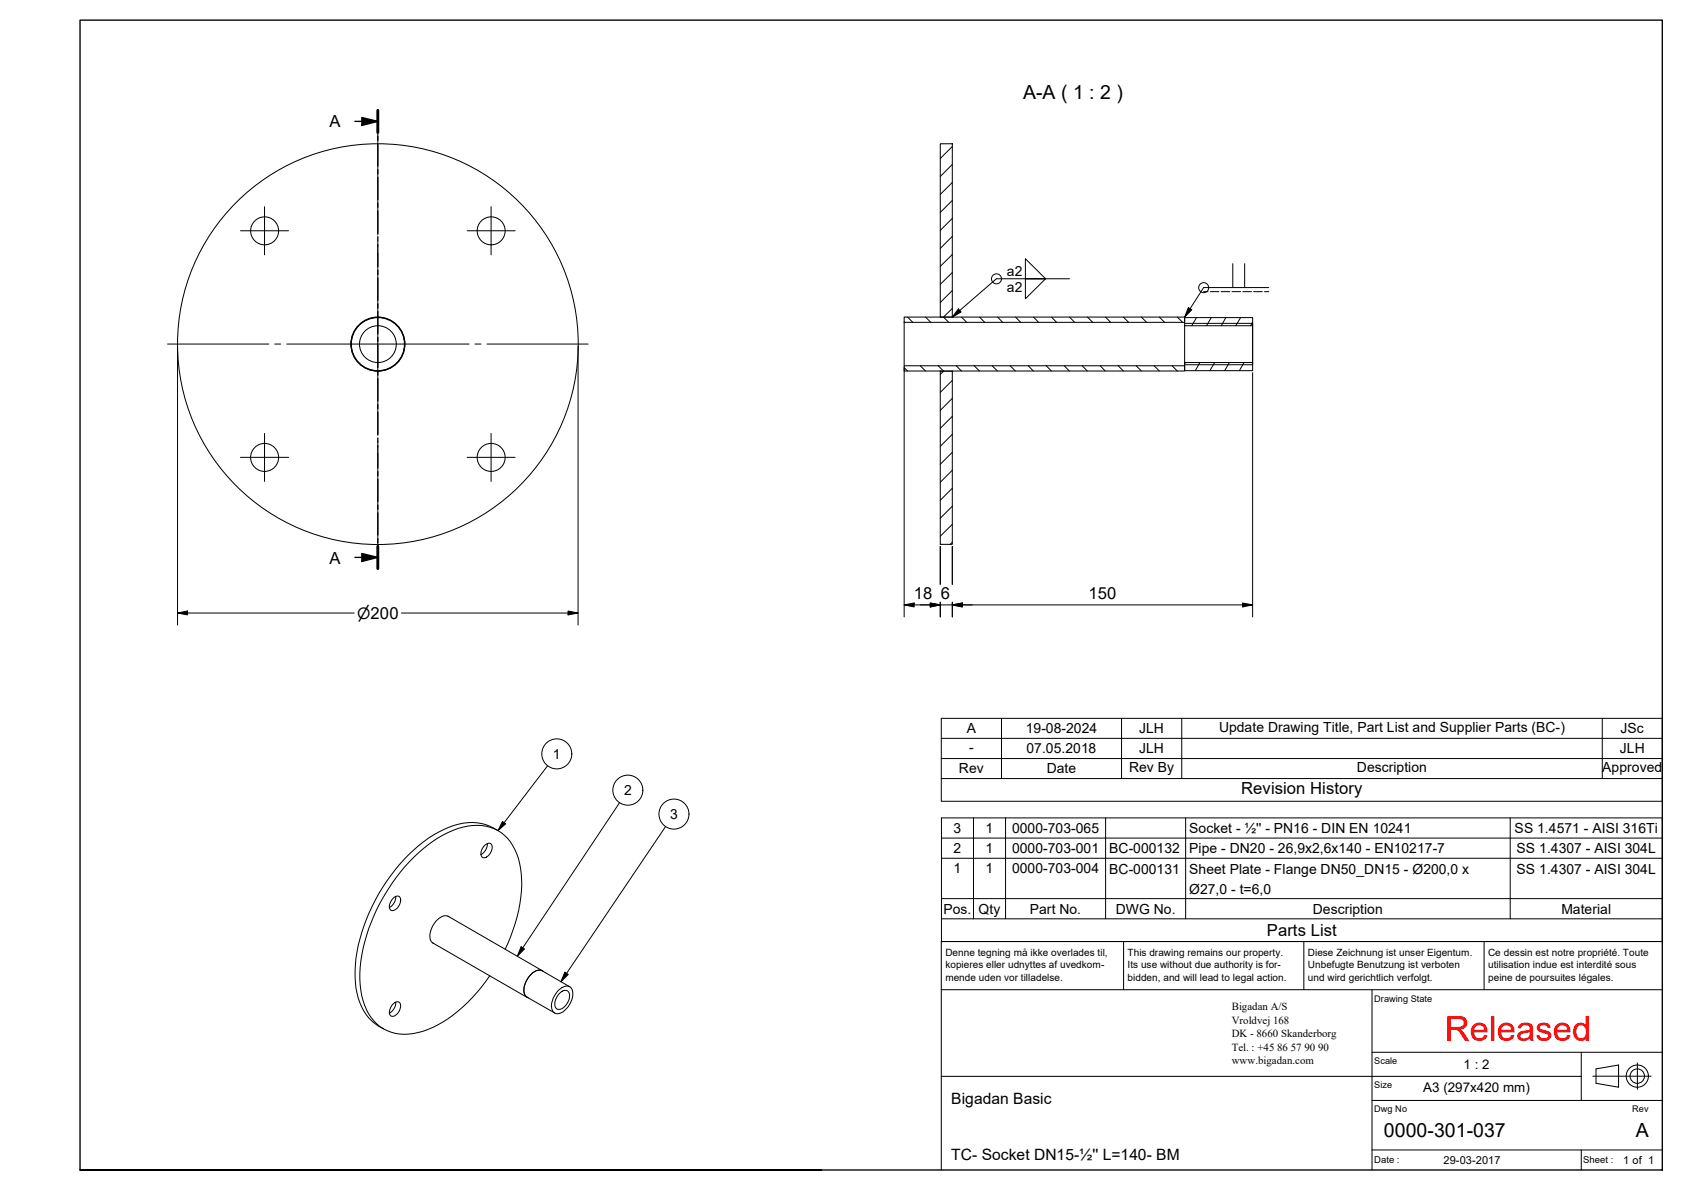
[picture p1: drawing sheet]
<svg xmlns="http://www.w3.org/2000/svg" width="420mm" height="297mm" viewBox="0 0 420 297" stroke-linecap="round" stroke-linejoin="round" font-family="sans-serif">
<!-- layer: Hatch -->
<g fill="none" stroke="#000" stroke-width=".25">
<path d="M237.7 36.6l-3 3M237.7 59l-3 3M237.7 54.5l-3 3M237.7 50l-3 3M237.7 45.5l-3 3M237.7 41l-3 3.1M226.6 79.1l1.3 1.4M231.1 79.1l1.3 1.4M237.7 77l-2.2 2.1 1.4 1.4M237.7 72.5l-3 3M237.7 68l-3 3M237.7 63.5l-3 3"/>
<path d="M240 79.1l1.3 1.4M244.6 79.1l1.2 1.4M249 79.1l1.3 1.4M253.5 79.1l1.3 1.4M258 79.1l1.3 1.4M262.5 79.1l1.3 1.4M267 79.1l1.3 1.4M271.5 79.1l1.3 1.4M276 79.1l1.3 1.4M280.5 79.1l1.3 1.4M284.9 79.1l1.4 1.4M289.4 79.1l1.3 1.4"/>
<path d="M293.9 79.1l1.3 1.4M298.7 79.3l-1.2 2M302.4 79.3l-1.2 2M306 79.3l-1.1 2M309.7 79.3l-1.2 2M225.7 91.8l.9 .8M229.7 91.3l1.4 1.3M234.2 91.3l1.3 1.3M235.5 92.7l-.8 .8M237.7 99.4l-3 3M237.7 94.9l-3 3M238.7 91.3l1.3 1.3"/>
<path d="M243.2 91.3l1.3 1.3M247.7 91.3l1.3 1.3M252.2 91.3l1.3 1.3M256.7 91.3l1.3 1.3M261.2 91.3l1.3 1.3M265.7 91.3l1.3 1.3M270.2 91.3l1.2 1.3M274.7 91.3l1.2 1.3M279.1 91.3l1.4 1.3M283.6 91.3l1.3 1.3M288.1 91.3l1.3 1.3M292.6 91.3l1.3 1.3"/>
<path d="M295.9 90.5l-.2 .3M299.6 90.5l-1.2 2M303.2 90.5l-1.2 2M306.9 90.5l-1.2 2M310.6 90.5l-1.2 2M312.7 80.4l-.5 .9M237.7 117.4l-3 3M237.7 112.9l-3 3M237.7 108.4l-3 3M237.7 103.9l-3 3M237.7 135.4l-.5 .5M237.7 130.9l-3 2.9"/>
<path d="M237.7 126.4l-3 3M237.7 121.9l-3 3"/>
</g>
<!-- layer: Visible -->
<g fill="none" stroke="#000" stroke-width=".25">
<path d="M234.7 35.9h3v43.2h-3zM225.7 79.1h70v1.4h-70zM234.7 79.1h.1M237.7 79.1h.1M295.7 79.3h17v2h-17zM225.7 91.3h70v1.3h-70zM225.7 80.5v10.8M234.7 92.7h3v43.2h-3zM234.7 92.6v.1M237.7 92.6v.1M295.7 90.5h17v2h-17zM295.7 81.3v9.2"/>
<path d="M312.7 80.7v10.3M121 211l.3-.2a.92 .92 0 0 1 1.2-.2 .92 .92 0 0 1 .4 1.2 2.48 2.48 0 0 1-2.3 2.3 1.86 1.86 0 0 1 .1-2.7zM121.7 210.6a3.1 3.1 0 0 1-1.6 2.7M124.3 207.3a13 13 0 0 0-13.6-.2 39.7 39.7 0 0 0-17 17.6 37.1 37.1 0 0 0-4.8 21.9 12.8 12.8 0 0 0 6.9 10.2M98.2 224.1a1 1 0 0 1 1.4-.4 1 1 0 0 1 .4 1.4 2.3 2.3 0 0 1-2.3 2.1 1.91 1.91 0 0 1 .2-2.7zM98.8 223.8a3.1 3.1 0 0 1-1.6 2.7M107.9 235.3l23.7 13.6M111.8 228.7l23.6 13.6M112.1 228.8a2.61 2.61 0 0 0-3.3 1.1 4.8 4.8 0 0 0-1.1 5.2l.6 .4M126.1 236.9a35.9 35.9 0 0 0 3.9-20.1 12.4 12.4 0 0 0-6.7-10 14.1 14.1 0 0 0-11.4 1 40 40 0 0 0-17 17.6 37.2 37.2 0 0 0-4.8 21.8 12.2 12.2 0 0 0 6.5 10 13.7 13.7 0 0 0 11.4-.7 37.3 37.3 0 0 0 14.3-12.9M98 250.8l.3-.3a.99 .99 0 0 1 1.4-.3 .99 .99 0 0 1 .2 1.4 2.22 2.22 0 0 1-2.3 2 2.25 2.25 0 0 1 .4-2.8zM98.8 250.1a3.2 3.2 0 0 1-1.6 2.8"/>
<path d="M135.7 242.5a2.34 2.34 0 0 0-3.2 .8 5 5 0 0 0-1.5 5.1l.9 .7M139.4 247.2a2.11 2.11 0 0 1 3.2-.5 4.6 4.6 0 0 1-1.6 5.5 1.84 1.84 0 0 1-3 .1 5.1 5.1 0 0 1 1.4-5.1zM139.6 248a1.38 1.38 0 0 1 1.4-.8 1.38 1.38 0 0 1 1.2 1 3.6 3.6 0 0 1-2.8 3.8 1.64 1.64 0 0 1-.6-2.6zM142.2 246.3l-6.8-4a2.79 2.79 0 0 0-3.3 1.4 4.8 4.8 0 0 0-1 4.7l.5 .5 6.9 3.9"/>
<circle cx="66.1" cy="57.6" r="3.5"/>
<circle cx="122.6" cy="57.6" r="3.5"/>
<circle cx="94.3" cy="85.9" r="6.6"/>
<circle cx="94.3" cy="85.9" r="4.6"/>
<circle cx="94.3" cy="85.9" r="6.7"/>
<circle cx="94.3" cy="85.9" r="6.8"/>
<circle cx="94.3" cy="85.9" r="50"/>
<circle cx="66.1" cy="114.2" r="3.5"/>
<circle cx="122.6" cy="114.2" r="3.5"/>
</g>
<!-- layer: Visible Narrow -->
<path d="M295.7 91h17M295.7 80.7h17" fill="none" stroke="#000" stroke-width=".25"/>
<!-- layer: Section Line -->
<g fill="none" stroke="#000" stroke-width=".34">
<path d="M88.6 30.3h5.7M90.3 29.3l4 1-4 1zM94.3 27.5v5.6M94.3 34v1M94.3 35.9v5.6M94.3 42.4v1M94.3 44.3v5.6M94.3 50.7v1.1M94.3 52.6v5.6M94.3 59.1v1M94.3 61v5.6M94.3 67.5v1"/>
<path d="M94.3 69.4v5.6M94.3 75.8v1.1M94.3 77.8v5.5M94.3 84.2v1M94.3 86.1v5.6M94.3 92.6v1M94.3 94.5v5.6M94.3 101v1M94.3 102.9v5.5M94.3 109.3v1.1M94.3 111.2v5.6M94.3 117.7v1"/>
<path d="M94.3 119.6v5.6M88.6 139.1h5.7M90.3 138.2l4 .9-4 1.1zM94.3 126.1v1M94.3 128v5.5M94.3 134.4v1.1M94.3 136.4v5.5"/>
</g>
<path d="M94.3 27.5v5.6M94.3 136.4v5.5" fill="none" stroke="#000" stroke-width=".72"/>
<path d="M90.3 29.3l4 1-4 1zM90.3 138.2l4 .9-4 1.1z" fill="#000"/>
<!-- layer: Symbol -->
<g fill="none" stroke="#000" stroke-width=".25">
<path d="M239.3 77.1l.6 .8-2.2 1.2zM256 64.6l5 5h-5zM256 69.6h5l-5 5zM267 69.6h-18.2l-11.1 9.5M296.7 76.8l.8 .5-1.8 1.8zM300.5 72.8h1.1M302.1 72.8h2.2M304.8 72.8h2.2M307.6 72.8h2.1M307.8 65.8v6M310.3 72.8h2.1M310.7 65.8v6"/>
<path d="M313 72.8h2.1M315.7 72.8h1M316.7 71.8h-16.2l-4.8 7.3M250 179.3v15M280 179.3v15M295 179.3v15M400 179.3v15M136.7 191.2l-12.4 16.1M235 194.3v5.7h180v-5.7M235 189.3v5h180M235 184.3h180M415 189.3h-180v-10h180v15"/>
<path d="M125.4 205l.8 .6-1.9 1.7zM154.7 200.3l-25.5 38.4M166.2 206.3l-26.2 38.8M235 209.2h180M235 214.2h180M243 204.2v25.1M251 204.2v25.1M276 204.2v25.1M296 204.2v25.1M377 204.2v25.1M130.1 236.3l.8 .6-1.7 1.8zM235 224.3h180v-20.1h-180v25.1"/>
<path d="M235 229.3v5.7h180v-5.7M415 224.3v5h-180M141 242.7l.9 .5-1.9 1.9z"/>
<circle cx="248.8" cy="69.6" r="1.25"/>
<circle cx="300.5" cy="71.8" r="1.25"/>
<circle cx="139" cy="188.2" r="3.7"/>
<circle cx="156.7" cy="197.2" r="3.7"/>
<circle cx="168.3" cy="203.2" r="3.7"/>
</g>
<!-- layer: Border -->
<path d="M20 5h395v287h-395zM205 292h-185h185" fill="none" stroke="#000" stroke-width=".34"/>
<!-- layer: Title -->
<g fill="none" stroke="#000" stroke-width=".25">
<path d="M280.5 235v12M325.5 235v12M370.5 235v12M415 235h-180v57M235 247h180M342.5 247v45M235 268.7h159.8M342.5 274.7h72.5M342.5 262.7h72.5M394.8 262.7v12M397.6 268.6h14.6M398.4 266.8l5.7-1v5.6l-5.7-1z"/>
<path d="M408.8 265.3v6.6M342.5 287h72.5M394.8 287v5"/>
<circle cx="408.7" cy="268.6" r="2.77"/>
<circle cx="408.7" cy="268.6" r="1.8"/>
</g>
<!-- layer: Dimension -->
<g fill="none" stroke="#000" stroke-width=".25">
<path d="M44.3 86.4v69.6M144.3 86.4v69.6M225.7 91.8v62.2M312.7 93v61M234.7 136.4v9.5M237.7 136.4v9.5M44.3 153l2.5-.5v1zM44.3 153h44.1M100.2 153h44.1M141.8 152.5l2.5 .5-2.5 .5zM225.7 151l2.5-.5v1zM225.7 151h87"/>
<path d="M232.2 150.5l2.5 .5-2.5 .5zM234.7 150.3v3.7M237.7 151l2.5-.5v1zM237.7 150.3v3.7M310.2 150.5l2.5 .5-2.5 .5z"/>
</g>
<path d="M44.3 153l2.5-.5v1zM141.8 152.5l2.5 .5-2.5 .5zM225.7 151l2.5-.5v1zM232.2 150.5l2.5 .5-2.5 .5zM237.7 151l2.5-.5v1zM310.2 150.5l2.5 .5-2.5 .5z" fill="#000"/>
<!-- layer: Center Mark -->
<g fill="none" stroke="#000" stroke-width=".25">
<path d="M94.3 33.4v25.3M60 57.6h12.1M66 51.6v12M116.6 57.6h12M122.6 51.6v12M94.3 60.1v1.5M94.3 63.1v45.6M41.8 85.9h25.3M68.6 85.9h1.5M71.6 85.9h45.5M118.6 85.9h1.5M121.6 85.9h25.2"/>
<path d="M60 114.2h12.1M66 108.2v12M94.3 110.1v1.6M94.3 113.1v25.3M116.6 114.2h12M122.6 108.2v12"/>
</g>
<!-- layer: Symbol -->
<path d="M239.3 77.1l.6 .8-2.2 1.2zM296.7 76.8l.8 .5-1.8 1.8zM125.4 205l.8 .6-1.9 1.7zM130.1 236.3l.8 .6-1.7 1.8zM141 242.7l.9 .5-1.9 1.9z" fill="#000"/>
<text font-size="8.6" fill="#f00" x="360.7" y="259.7">Released</text>
<g font-size="4.9">
<text x="255.4" y="24.8">A-A ( 1 : 2 )</text>
<text x="345.5" y="283.7">0000-301-037</text>
<text x="408.3" y="283.8">A</text>
</g>
<g font-size="4.1">
<text x="82.3" y="31.8">A</text>
<text x="82.3" y="140.7">A</text>
<text x="228.1" y="149.5">18</text>
<text x="234.9" y="149.5">6</text>
<text x="271.7" y="149.5">150</text>
<text x="309.9" y="198.2">Revision History</text>
<text x="316.3" y="233.7">Parts List</text>
</g>
<g font-size="3.9">
<text x="89.2" y="154.5">⌀200</text>
<text x="237.5" y="275.5">Bigadan Basic</text>
<text x="237.5" y="289.5">TC- Socket DN15-½'' L=140- BM</text>
</g>
<g font-size="3.5">
<text x="251.4" y="68.8">a2</text>
<text x="251.4" y="72.8">a2</text>
<text x="241.3" y="183.1">A</text>
<text x="256.1" y="183">19-08-2024</text>
<text x="284.4" y="183">JLH</text>
<text x="304.3" y="182.7">Update Drawing Title, Part List and Supplier Parts (BC-)</text>
<text x="404.6" y="183.1">JSc</text>
<text x="138" y="189.5">1</text>
<text x="241.9" y="187.7">-</text>
<text x="256.2" y="188.1">07.05.2018</text>
<text x="284.4" y="188.1">JLH</text>
<text x="404.4" y="188.1">JLH</text>
<text x="239.4" y="193.1">Rev</text>
<text x="261.3" y="193.1">Date</text>
<text x="281.9" y="192.7">Rev By</text>
<text x="338.8" y="192.7">Description</text>
<text x="400" y="192.7">Approved</text>
<text x="155.8" y="198.5">2</text>
<text x="167.3" y="204.5">3</text>
<text x="238" y="208">3</text>
<text x="246" y="208">1</text>
<text x="252.6" y="208">0000-703-065</text>
<text x="296.9" y="208">Socket - ½'' - PN16 - DIN EN 10241</text>
<text x="378.1" y="208">SS 1.4571 - AISI 316Ti</text>
<text x="238" y="213">2</text>
<text x="246" y="213">1</text>
<text x="252.6" y="213">0000-703-001</text>
<text x="276.9" y="213">BC-000132</text>
<text x="296.9" y="213">Pipe - DN20 - 26,9x2,6x140 - EN10217-7</text>
<text x="378.6" y="213">SS 1.4307 - AISI 304L</text>
<text x="238" y="218">1</text>
<text x="246" y="218">1</text>
<text x="252.6" y="218">0000-703-004</text>
<text x="276.9" y="218">BC-000131</text>
<text x="296.9" y="218">Sheet Plate - Flange DN50_DN15 - Ø200,0 x</text>
<text x="378.6" y="218">SS 1.4307 - AISI 304L</text>
<text x="296.9" y="223.1">Ø27,0 - t=6,0</text>
<text x="235.5" y="228.1">Pos.</text>
<text x="244.3" y="228.1">Qty</text>
<text x="257.1" y="228.1">Part No.</text>
<text x="278.6" y="228.1">DWG No.</text>
<text x="327.8" y="228.1">Description</text>
<text x="389.8" y="228.1">Material</text>
</g>
<g font-size="3.3">
<text x="365.4" y="266.9">1 : 2</text>
<text x="355.3" y="272.5">A3 (297x420 mm)</text>
</g>
<g font-size="2.8">
<text x="360.3" y="290.5">29-03-2017</text>
<text x="405.3" y="290.5">1 of 1</text>
</g>
<g font-size="2.7">
<text x="307.5" y="252">Bigadan A/S</text>
<text x="307.5" y="255.5">Vroldvej 168</text>
<text x="307.5" y="262.3">Tel. : +45</text>
<text x="307.5" y="258.9">DK - 8660 Skanderborg</text>
<text x="318.9" y="262.3">86</text>
<text x="322.2" y="262.3">57</text>
<text x="325.6" y="262.3">90</text>
<text x="329.1" y="262.3">90</text>
<text x="307.5" y="265.7">www.bigadan.com</text>
</g>
<g font-size="2.5">
<text x="236" y="238.5">Denne tegning må ikke overlades til,</text>
<text x="281.5" y="238.5">This drawing remains our property.</text>
<text x="326.5" y="238.5">Diese Zeichnung ist unser Eigentum.</text>
<text x="371.5" y="238.5">Ce dessin est notre propriété. Toute</text>
<text x="236" y="241.6">kopieres eller udnyttes af uvedkom-</text>
<text x="236" y="244.8">mende uden vor tilladelse.</text>
<text x="281.5" y="244.8">bidden, and will lead to legal action.</text>
<text x="281.5" y="241.6">Its use without due authority is for-</text>
<text x="326.5" y="241.6">Unbefugte Benutzung ist verboten</text>
<text x="326.5" y="244.8">und wird gerichtlich verfolgt.</text>
<text x="371.5" y="241.6">utilisation indue est interdité sous</text>
<text x="371.5" y="244.8">peine de poursuites légales.</text>
</g>
<g font-size="2.4">
<text x="343.1" y="290.4">Date :</text>
<text x="395.2" y="290.4">Sheet :</text>
</g>
<g font-size="2.3">
<text x="343.1" y="250">Drawing State</text>
<text x="343.1" y="265.7">Scale</text>
<text x="343.1" y="271.7">Size</text>
<text x="343.1" y="277.7">Dwg No</text>
<text x="407.5" y="277.7">Rev</text>
</g>
</svg>
